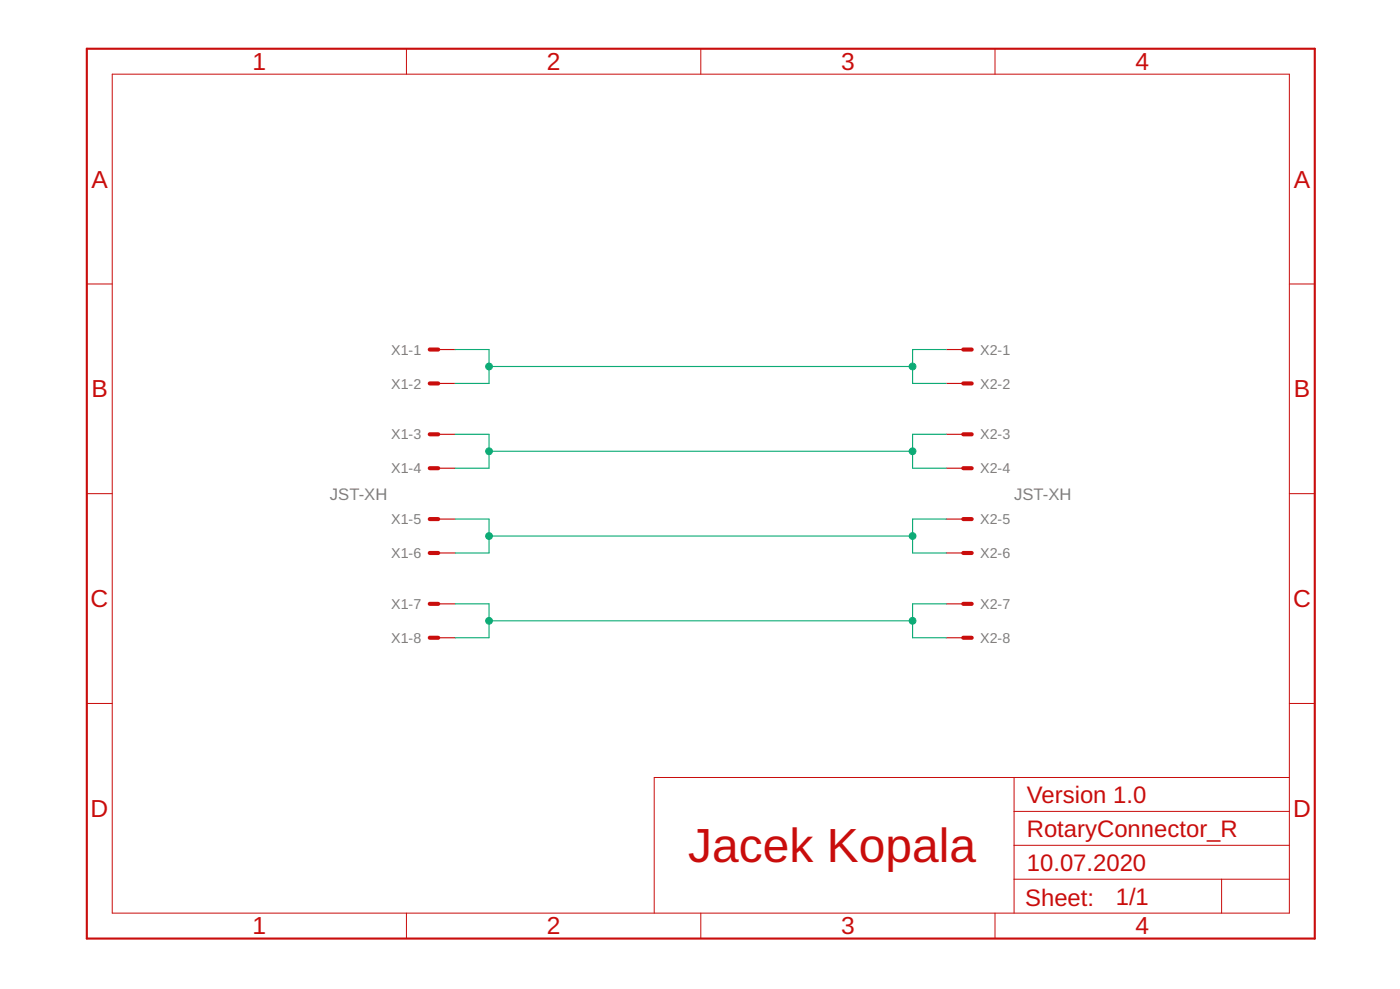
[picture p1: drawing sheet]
<?xml version="1.0" encoding="utf-8"?>
<!DOCTYPE eagle SYSTEM "eagle.dtd">
<eagle version="9.6.2">
<drawing>
<settings>
<setting alwaysvectorfont="no"/>
<setting verticaltext="up"/>
</settings>
<grid distance="0.1" unitdist="inch" unit="inch" style="lines" multiple="1" display="yes" altdistance="0.025" altunitdist="inch" altunit="inch"/>
<schematic xreflabel="%F%N/%S.%C%R" xrefpart="/%S.%C%R">
<libraries>
<library name="con-JST XH">
<symbols>
<symbol name="MV">
<wire x1="1.27" y1="0" x2="0" y2="0" width="0.6096" layer="94"/>
<text x="2.54" y="-0.762" size="1.524" layer="95">&gt;NAME</text>
<text x="-0.762" y="1.397" size="1.778" layer="96">&gt;VALUE</text>
<pin name="S" x="-2.54" y="0" visible="off" length="short" direction="pas"/>
</symbol>
<symbol name="M">
<wire x1="1.27" y1="0" x2="0" y2="0" width="0.6096" layer="94"/>
<text x="2.54" y="-0.762" size="1.524" layer="95">&gt;NAME</text>
<pin name="S" x="-2.54" y="0" visible="off" length="short" direction="pas"/>
</symbol>
</symbols>
<devicesets>
<deviceset name="JST-XH-08-PIN" prefix="X">
<gates>
<gate name="-1" symbol="MV" x="2.54" y="0" addlevel="always" swaplevel="1"/>
<gate name="-2" symbol="M" x="2.54" y="-2.54" addlevel="always" swaplevel="1"/>
<gate name="-3" symbol="M" x="2.54" y="-5.08" addlevel="always" swaplevel="1"/>
<gate name="-4" symbol="M" x="2.54" y="-7.62" addlevel="always" swaplevel="1"/>
<gate name="-5" symbol="M" x="2.54" y="-10.16" addlevel="always" swaplevel="1"/>
<gate name="-6" symbol="M" x="2.54" y="-12.7" addlevel="always" swaplevel="1"/>
<gate name="-7" symbol="M" x="2.54" y="-15.24" addlevel="always" swaplevel="1"/>
<gate name="-8" symbol="M" x="2.54" y="-17.78" addlevel="always" swaplevel="1"/>
</gates>
<devices>
<device name="-LONG-PAD" package="JST-XH-08-PACKAGE-LONG-PAD">
<connects>
<connect gate="-1" pin="S" pad="1"/>
<connect gate="-2" pin="S" pad="2"/>
<connect gate="-3" pin="S" pad="3"/>
<connect gate="-4" pin="S" pad="4"/>
<connect gate="-5" pin="S" pad="5"/>
<connect gate="-6" pin="S" pad="6"/>
<connect gate="-7" pin="S" pad="7"/>
<connect gate="-8" pin="S" pad="8"/>
</connects>
<technologies>
<technology name=""/>
</technologies>
</device>
<device name="-ROUND-PAD" package="JST-XH-08-PACKAGE-ROUND-PAD">
<connects>
<connect gate="-1" pin="S" pad="1"/>
<connect gate="-2" pin="S" pad="2"/>
<connect gate="-3" pin="S" pad="3"/>
<connect gate="-4" pin="S" pad="4"/>
<connect gate="-5" pin="S" pad="5"/>
<connect gate="-6" pin="S" pad="6"/>
<connect gate="-7" pin="S" pad="7"/>
<connect gate="-8" pin="S" pad="8"/>
</connects>
<technologies>
<technology name=""/>
</technologies>
</device>
</devices>
</deviceset>
</devicesets>
</library>
<library name="frames">
<symbols>
<symbol name="A5L-LOC">
<wire x1="85.09" y1="3.81" x2="85.09" y2="24.13" width="0.1016" layer="94"/>
<wire x1="85.09" y1="24.13" x2="139.065" y2="24.13" width="0.1016" layer="94"/>
<wire x1="139.065" y1="24.13" x2="180.34" y2="24.13" width="0.1016" layer="94"/>
<wire x1="170.18" y1="3.81" x2="170.18" y2="8.89" width="0.1016" layer="94"/>
<wire x1="170.18" y1="8.89" x2="180.34" y2="8.89" width="0.1016" layer="94"/>
<wire x1="170.18" y1="8.89" x2="139.065" y2="8.89" width="0.1016" layer="94"/>
<wire x1="139.065" y1="8.89" x2="139.065" y2="3.81" width="0.1016" layer="94"/>
<wire x1="139.065" y1="8.89" x2="139.065" y2="13.97" width="0.1016" layer="94"/>
<wire x1="139.065" y1="13.97" x2="180.34" y2="13.97" width="0.1016" layer="94"/>
<wire x1="139.065" y1="13.97" x2="139.065" y2="19.05" width="0.1016" layer="94"/>
<wire x1="139.065" y1="19.05" x2="180.34" y2="19.05" width="0.1016" layer="94"/>
<wire x1="139.065" y1="19.05" x2="139.065" y2="24.13" width="0.1016" layer="94"/>
<text x="140.97" y="15.24" size="2.54" layer="94">&gt;DRAWING_NAME</text>
<text x="140.97" y="10.16" size="2.286" layer="94">&gt;LAST_DATE_TIME</text>
<text x="154.305" y="5.08" size="2.54" layer="94">&gt;SHEET</text>
<text x="140.716" y="4.953" size="2.54" layer="94">Sheet:</text>
<frame x1="0" y1="0" x2="184.15" y2="133.35" columns="4" rows="4" layer="94"/>
</symbol>
</symbols>
<devicesets>
<deviceset name="DINA5_L" prefix="FRAME" uservalue="yes">
<gates>
<gate name="G$1" symbol="A5L-LOC" x="0" y="0"/>
</gates>
<devices>
<device name="">
<technologies>
<technology name=""/>
</technologies>
</device>
</devices>
</deviceset>
</devicesets>
</library>
</libraries>
<attributes>
</attributes>
<variantdefs>
</variantdefs>
<classes>
<class number="0" name="default" width="0" drill="0">
</class>
</classes>
<parts>
<part name="X1" library="con-JST XH" deviceset="JST-XH-08-PIN" device="-LONG-PAD" value="JST-XH"/>
<part name="X2" library="con-JST XH" deviceset="JST-XH-08-PIN" device="-LONG-PAD" value="JST-XH"/>
<part name="FRAME1" library="frames" deviceset="DINA5_L" device=""/>
</parts>
<sheets>
<sheet>
<plain>
<text x="141.605" y="15.875" size="2.54" layer="94">RotaryConnector_R</text>
<text x="141.605" y="10.795" size="2.54" layer="94">10.07.2020</text>
<text x="141.605" y="20.955" size="2.54" layer="94">Version 1.0</text>
<text x="112.395" y="14.605" size="5.08" layer="94" align="center">Jacek Kopala</text>
</plain>
<instances>
<instance part="X1" gate="-1" x="53.34" y="88.9" smashed="yes" rot="R180">
<attribute name="NAME" x="50.8" y="88.9" size="1.524" layer="95" align="center-right"/>
<attribute name="VALUE" x="45.72" y="67.31" size="1.778" layer="96" align="center-right"/>
</instance>
<instance part="X1" gate="-2" x="53.34" y="83.82" smashed="yes" rot="R180">
<attribute name="NAME" x="50.8" y="83.82" size="1.524" layer="95" align="center-right"/>
</instance>
<instance part="X1" gate="-3" x="53.34" y="76.2" smashed="yes" rot="R180">
<attribute name="NAME" x="50.8" y="76.2" size="1.524" layer="95" align="center-right"/>
</instance>
<instance part="X1" gate="-4" x="53.34" y="71.12" smashed="yes" rot="R180">
<attribute name="NAME" x="50.8" y="71.12" size="1.524" layer="95" align="center-right"/>
</instance>
<instance part="X1" gate="-5" x="53.34" y="63.5" smashed="yes" rot="R180">
<attribute name="NAME" x="50.8" y="63.5" size="1.524" layer="95" align="center-right"/>
</instance>
<instance part="X1" gate="-6" x="53.34" y="58.42" smashed="yes" rot="R180">
<attribute name="NAME" x="50.8" y="58.42" size="1.524" layer="95" align="center-right"/>
</instance>
<instance part="X1" gate="-7" x="53.34" y="50.8" smashed="yes" rot="R180">
<attribute name="NAME" x="50.8" y="50.8" size="1.524" layer="95" align="center-right"/>
</instance>
<instance part="X1" gate="-8" x="53.34" y="45.72" smashed="yes" rot="R180">
<attribute name="NAME" x="50.8" y="45.72" size="1.524" layer="95" align="center-right"/>
</instance>
<instance part="X2" gate="-1" x="132.08" y="88.9" smashed="yes">
<attribute name="NAME" x="134.62" y="88.9" size="1.524" layer="95" rot="R180" align="center-right"/>
<attribute name="VALUE" x="139.7" y="67.31" size="1.778" layer="96" rot="R180" align="center-right"/>
</instance>
<instance part="X2" gate="-2" x="132.08" y="83.82" smashed="yes">
<attribute name="NAME" x="134.62" y="83.82" size="1.524" layer="95" rot="R180" align="center-right"/>
</instance>
<instance part="X2" gate="-3" x="132.08" y="76.2" smashed="yes">
<attribute name="NAME" x="134.62" y="76.2" size="1.524" layer="95" rot="R180" align="center-right"/>
</instance>
<instance part="X2" gate="-4" x="132.08" y="71.12" smashed="yes">
<attribute name="NAME" x="134.62" y="71.12" size="1.524" layer="95" rot="R180" align="center-right"/>
</instance>
<instance part="X2" gate="-5" x="132.08" y="63.5" smashed="yes">
<attribute name="NAME" x="134.62" y="63.5" size="1.524" layer="95" rot="R180" align="center-right"/>
</instance>
<instance part="X2" gate="-6" x="132.08" y="58.42" smashed="yes">
<attribute name="NAME" x="134.62" y="58.42" size="1.524" layer="95" rot="R180" align="center-right"/>
</instance>
<instance part="X2" gate="-7" x="132.08" y="50.8" smashed="yes">
<attribute name="NAME" x="134.62" y="50.8" size="1.524" layer="95" rot="R180" align="center-right"/>
</instance>
<instance part="X2" gate="-8" x="132.08" y="45.72" smashed="yes">
<attribute name="NAME" x="134.62" y="45.72" size="1.524" layer="95" rot="R180" align="center-right"/>
</instance>
<instance part="FRAME1" gate="G$1" x="0.635" y="0.635" smashed="yes">
<attribute name="SHEET" x="154.94" y="5.715" size="2.54" layer="94"/>
</instance>
</instances>
<busses>
</busses>
<nets>
<net name="SIG1" class="0">
<segment>
<wire x1="60.96" y1="86.36" x2="124.46" y2="86.36" width="0.1524" layer="91"/>
<pinref part="X1" gate="-1" pin="S"/>
<wire x1="55.88" y1="88.9" x2="60.96" y2="88.9" width="0.1524" layer="91"/>
<wire x1="60.96" y1="88.9" x2="60.96" y2="86.36" width="0.1524" layer="91"/>
<pinref part="X1" gate="-2" pin="S"/>
<wire x1="60.96" y1="86.36" x2="60.96" y2="83.82" width="0.1524" layer="91"/>
<wire x1="60.96" y1="83.82" x2="55.88" y2="83.82" width="0.1524" layer="91"/>
<junction x="60.96" y="86.36"/>
<pinref part="X2" gate="-1" pin="S"/>
<wire x1="129.54" y1="88.9" x2="124.46" y2="88.9" width="0.1524" layer="91"/>
<pinref part="X2" gate="-2" pin="S"/>
<wire x1="124.46" y1="88.9" x2="124.46" y2="86.36" width="0.1524" layer="91"/>
<wire x1="124.46" y1="86.36" x2="124.46" y2="83.82" width="0.1524" layer="91"/>
<wire x1="124.46" y1="83.82" x2="129.54" y2="83.82" width="0.1524" layer="91"/>
<junction x="124.46" y="86.36"/>
</segment>
</net>
<net name="SIG2" class="0">
<segment>
<wire x1="60.96" y1="73.66" x2="124.46" y2="73.66" width="0.1524" layer="91"/>
<pinref part="X1" gate="-3" pin="S"/>
<wire x1="55.88" y1="76.2" x2="60.96" y2="76.2" width="0.1524" layer="91"/>
<wire x1="60.96" y1="76.2" x2="60.96" y2="73.66" width="0.1524" layer="91"/>
<pinref part="X1" gate="-4" pin="S"/>
<wire x1="60.96" y1="73.66" x2="60.96" y2="71.12" width="0.1524" layer="91"/>
<wire x1="60.96" y1="71.12" x2="55.88" y2="71.12" width="0.1524" layer="91"/>
<junction x="60.96" y="73.66"/>
<pinref part="X2" gate="-3" pin="S"/>
<wire x1="129.54" y1="76.2" x2="124.46" y2="76.2" width="0.1524" layer="91"/>
<wire x1="124.46" y1="76.2" x2="124.46" y2="73.66" width="0.1524" layer="91"/>
<pinref part="X2" gate="-4" pin="S"/>
<wire x1="124.46" y1="73.66" x2="124.46" y2="71.12" width="0.1524" layer="91"/>
<wire x1="124.46" y1="71.12" x2="129.54" y2="71.12" width="0.1524" layer="91"/>
<junction x="124.46" y="73.66"/>
</segment>
</net>
<net name="SIG3" class="0">
<segment>
<wire x1="60.96" y1="60.96" x2="124.46" y2="60.96" width="0.1524" layer="91"/>
<pinref part="X1" gate="-5" pin="S"/>
<wire x1="55.88" y1="63.5" x2="60.96" y2="63.5" width="0.1524" layer="91"/>
<wire x1="60.96" y1="63.5" x2="60.96" y2="60.96" width="0.1524" layer="91"/>
<pinref part="X1" gate="-6" pin="S"/>
<wire x1="60.96" y1="60.96" x2="60.96" y2="58.42" width="0.1524" layer="91"/>
<wire x1="60.96" y1="58.42" x2="55.88" y2="58.42" width="0.1524" layer="91"/>
<junction x="60.96" y="60.96"/>
<pinref part="X2" gate="-5" pin="S"/>
<wire x1="129.54" y1="63.5" x2="124.46" y2="63.5" width="0.1524" layer="91"/>
<wire x1="124.46" y1="63.5" x2="124.46" y2="60.96" width="0.1524" layer="91"/>
<pinref part="X2" gate="-6" pin="S"/>
<wire x1="124.46" y1="60.96" x2="124.46" y2="58.42" width="0.1524" layer="91"/>
<wire x1="124.46" y1="58.42" x2="129.54" y2="58.42" width="0.1524" layer="91"/>
<junction x="124.46" y="60.96"/>
</segment>
</net>
<net name="SIG4" class="0">
<segment>
<wire x1="60.96" y1="48.26" x2="124.46" y2="48.26" width="0.1524" layer="91"/>
<pinref part="X1" gate="-7" pin="S"/>
<wire x1="55.88" y1="50.8" x2="60.96" y2="50.8" width="0.1524" layer="91"/>
<wire x1="60.96" y1="50.8" x2="60.96" y2="48.26" width="0.1524" layer="91"/>
<pinref part="X1" gate="-8" pin="S"/>
<wire x1="60.96" y1="48.26" x2="60.96" y2="45.72" width="0.1524" layer="91"/>
<wire x1="60.96" y1="45.72" x2="55.88" y2="45.72" width="0.1524" layer="91"/>
<junction x="60.96" y="48.26"/>
<pinref part="X2" gate="-7" pin="S"/>
<wire x1="129.54" y1="50.8" x2="124.46" y2="50.8" width="0.1524" layer="91"/>
<pinref part="X2" gate="-8" pin="S"/>
<wire x1="124.46" y1="50.8" x2="124.46" y2="48.26" width="0.1524" layer="91"/>
<wire x1="124.46" y1="48.26" x2="124.46" y2="45.72" width="0.1524" layer="91"/>
<wire x1="124.46" y1="45.72" x2="129.54" y2="45.72" width="0.1524" layer="91"/>
<junction x="124.46" y="48.26"/>
</segment>
</net>
</nets>
</sheet>
</sheets>
</schematic>
</drawing>
<compatibility>
<note version="8.2" severity="warning">
Since Version 8.2, EAGLE supports online libraries. The ids
of those online libraries will not be understood (or retained)
with this version.
</note>
<note version="8.3" severity="warning">
Since Version 8.3, EAGLE supports URNs for individual library
assets (packages, symbols, and devices). The URNs of those assets
will not be understood (or retained) with this version.
</note>
</compatibility>
</eagle>
